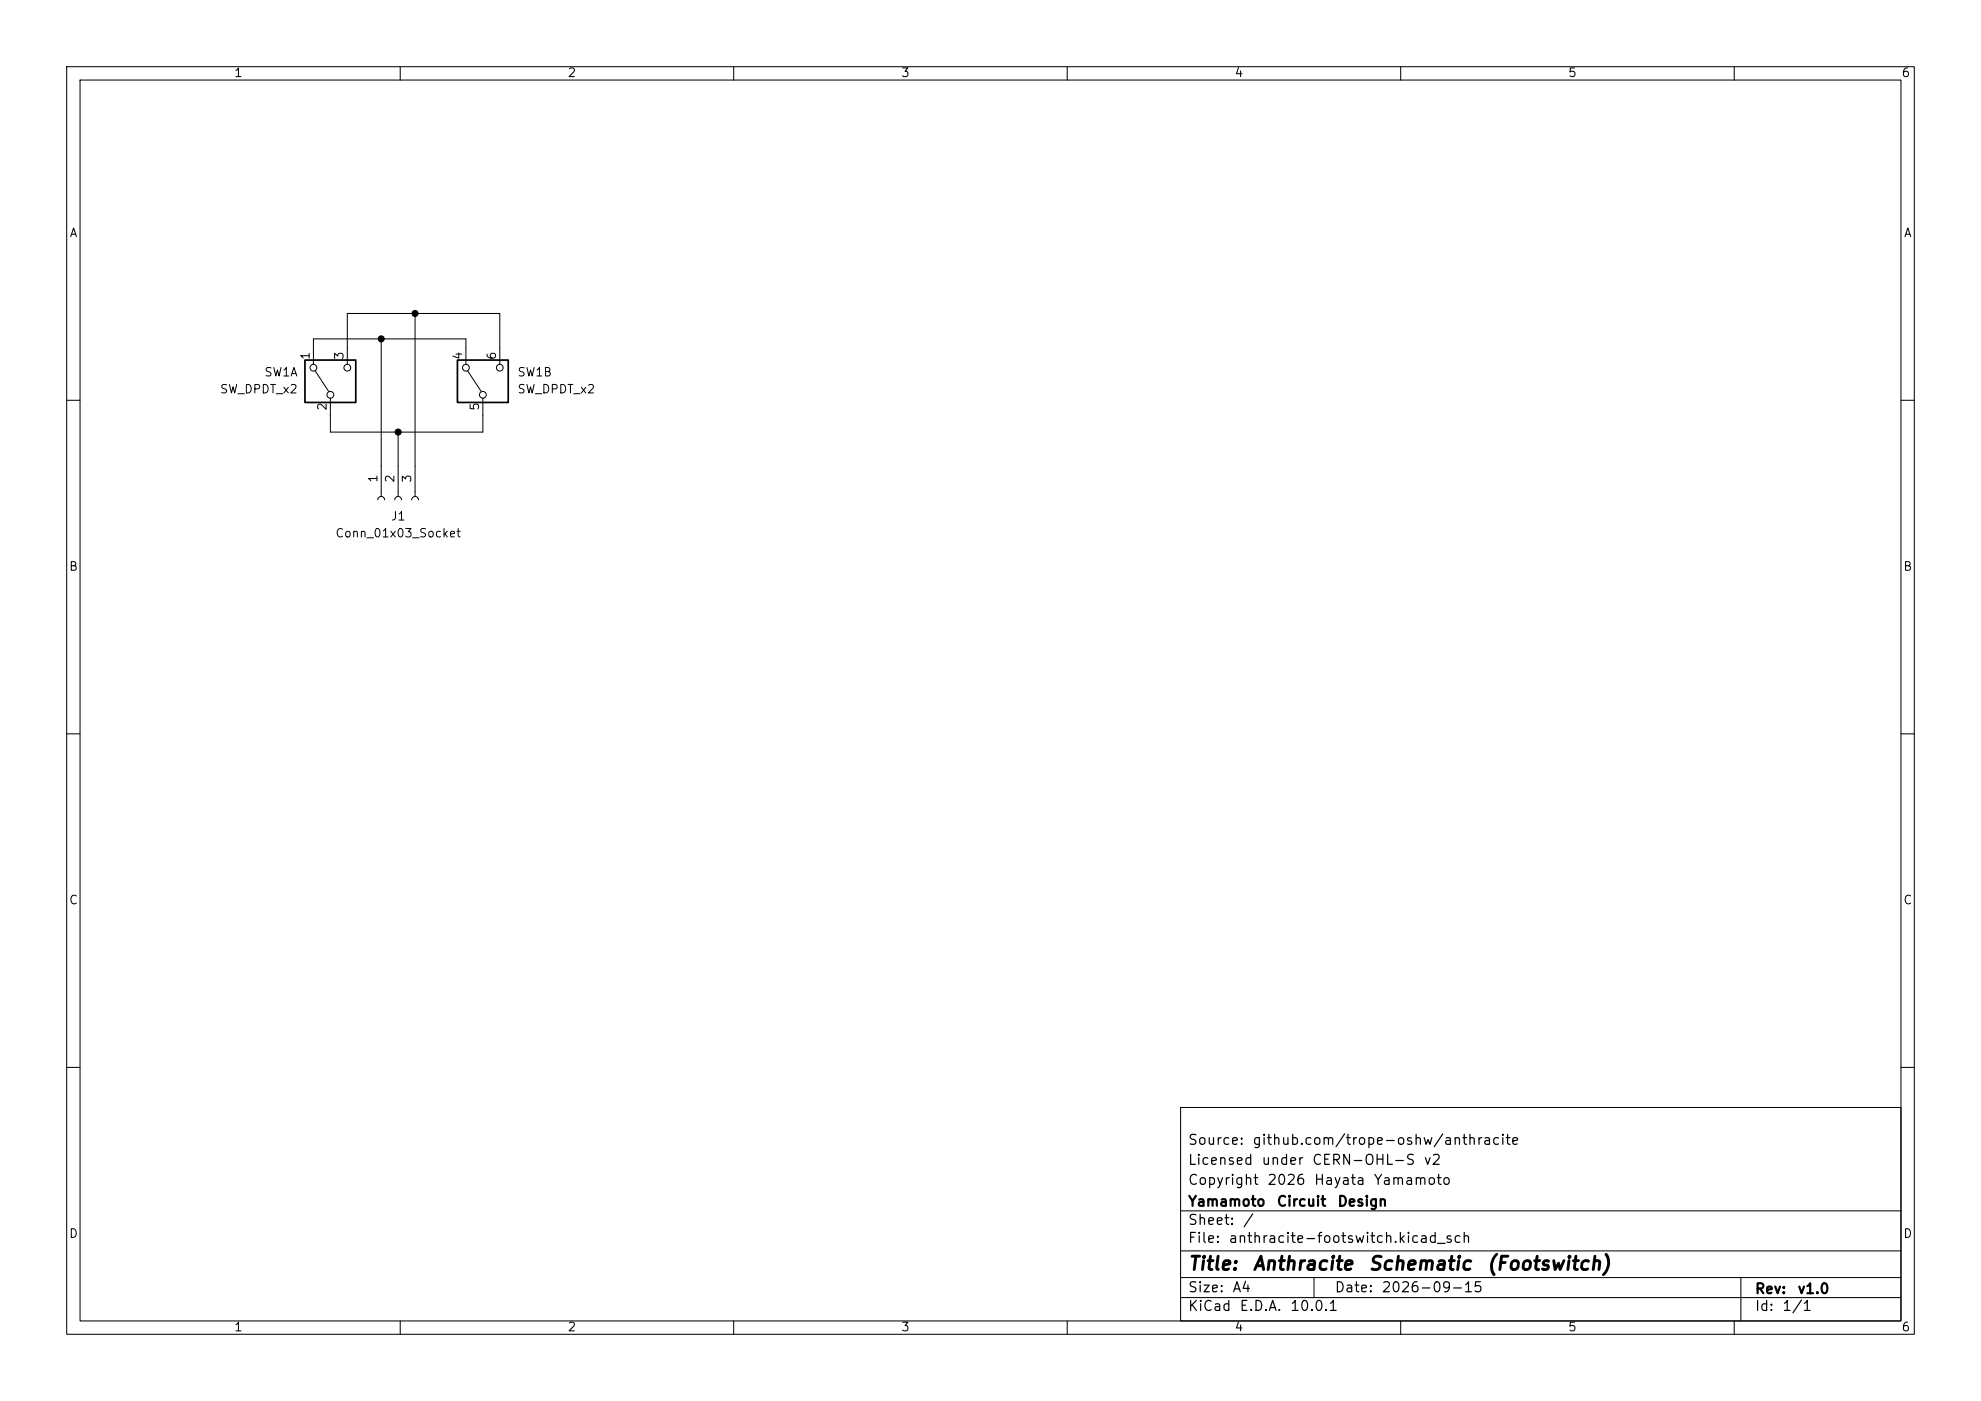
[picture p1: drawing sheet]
(kicad_sch
 (version 20260306)
 (generator "eeschema")
 (generator_version "10.0")
 (paper "A4")
 (title_block
  (title "Anthracite Schematic (Footswitch)")
  (date "2026-09-15")
  (rev "v1.0")
  (company "Yamamoto Circuit Design")
  (comment 1 "Copyright 2026 Hayata Yamamoto")
  (comment 2 "Licensed under CERN-OHL-S v2")
  (comment 3 "Source: github.com/trope-oshw/anthracite"))
 (lib_symbols
  (symbol "Connector:Conn_01x03_Socket"
   (pin_names
    (offset 1.016) (hide yes)) (exclude_from_sim no) (in_bom yes) (on_board yes)
   (in_pos_files yes)
   (duplicate_pin_numbers_are_jumpers no)
   (property "Reference" "J" (at 0 5.08 0) (show_name no) (do_not_autoplace no) (effects (font (size 1.27 1.27))))
   (property "Value" "Conn_01x03_Socket" (at 0 -5.08 0) (show_name no) (do_not_autoplace no) (effects (font (size 1.27 1.27))))
   (property "Footprint" "" (at 0 0 0) (show_name no) (do_not_autoplace no) (hide yes) (effects (font (size 1.27 1.27))))
   (property "Datasheet" "" (at 0 0 0) (show_name no) (do_not_autoplace no) (hide yes) (effects (font (size 1.27 1.27))))
   (property "Description" "Generic connector, single row, 01x03, script generated" (at 0 0 0) (show_name no) (do_not_autoplace no) (hide yes) (effects (font (size 1.27 1.27))))
   (property "ki_locked" "" (at 0 0 0) (show_name no) (do_not_autoplace no) (effects (font (size 1.27 1.27))))
   (symbol "Conn_01x03_Socket_1_1"
    (polyline (pts (xy -1.27 2.54) (xy -0.508 2.54)) (stroke (width 0.1524) (type default)) (fill (type none)))
    (polyline (pts (xy -1.27 0) (xy -0.508 0)) (stroke (width 0.1524) (type default)) (fill (type none)))
    (polyline (pts (xy -1.27 -2.54) (xy -0.508 -2.54)) (stroke (width 0.1524) (type default)) (fill (type none)))
    (arc (start 0 2.032) (mid -0.5058 2.54) (end 0 3.048) (stroke (width 0.1524) (type default)) (fill (type none)))
    (arc (start 0 -0.508) (mid -0.5058 0) (end 0 0.508) (stroke (width 0.1524) (type default)) (fill (type none)))
    (arc (start 0 -3.048) (mid -0.5058 -2.54) (end 0 -2.032) (stroke (width 0.1524) (type default)) (fill (type none)))
    (pin passive line (at -5.08 2.54 0) (length 3.81) (name "Pin_1" (effects (font (size 1.27 1.27)))) (number "1" (effects (font (size 1.27 1.27)))))
    (pin passive line (at -5.08 0 0) (length 3.81) (name "Pin_2" (effects (font (size 1.27 1.27)))) (number "2" (effects (font (size 1.27 1.27)))))
    (pin passive line (at -5.08 -2.54 0) (length 3.81) (name "Pin_3" (effects (font (size 1.27 1.27)))) (number "3" (effects (font (size 1.27 1.27))))))
   (embedded_fonts no))
  (symbol "Switch:SW_DPDT_x2"
   (pin_names
    (offset 0) (hide yes)) (exclude_from_sim no) (in_bom yes) (on_board yes)
   (in_pos_files yes)
   (duplicate_pin_numbers_are_jumpers no)
   (property "Reference" "SW" (at 0 5.08 0) (show_name no) (do_not_autoplace no) (effects (font (size 1.27 1.27))))
   (property "Value" "SW_DPDT_x2" (at 0 -5.08 0) (show_name no) (do_not_autoplace no) (effects (font (size 1.27 1.27))))
   (property "Footprint" "" (at 0 0 0) (show_name no) (do_not_autoplace no) (hide yes) (effects (font (size 1.27 1.27))))
   (property "Datasheet" "" (at 0 0 0) (show_name no) (do_not_autoplace no) (hide yes) (effects (font (size 1.27 1.27))))
   (property "Description" "Switch, dual pole double throw, separate symbols" (at 0 0 0) (show_name no) (do_not_autoplace no) (hide yes) (effects (font (size 1.27 1.27))))
   (symbol "SW_DPDT_x2_0_0"
    (circle (center -2.032 0) (radius 0.508) (stroke (width 0) (type default)) (fill (type none)))
    (circle (center 2.032 -2.54) (radius 0.508) (stroke (width 0) (type default)) (fill (type none))))
   (symbol "SW_DPDT_x2_0_1"
    (rectangle (start -3.175 3.81) (end 3.175 -3.81) (stroke (width 0.254) (type default)) (fill (type background)))
    (polyline (pts (xy -1.524 0.254) (xy 1.5748 2.286)) (stroke (width 0) (type default)) (fill (type none)))
    (circle (center 2.032 2.54) (radius 0.508) (stroke (width 0) (type default)) (fill (type none))))
   (symbol "SW_DPDT_x2_1_1"
    (pin passive line (at 5.08 2.54 180) (length 2.54) (name "A" (effects (font (size 1.27 1.27)))) (number "1" (effects (font (size 1.27 1.27)))))
    (pin passive line (at -5.08 0 0) (length 2.54) (name "B" (effects (font (size 1.27 1.27)))) (number "2" (effects (font (size 1.27 1.27)))))
    (pin passive line (at 5.08 -2.54 180) (length 2.54) (name "C" (effects (font (size 1.27 1.27)))) (number "3" (effects (font (size 1.27 1.27))))))
   (symbol "SW_DPDT_x2_2_1"
    (pin passive line (at 5.08 2.54 180) (length 2.54) (name "A" (effects (font (size 1.27 1.27)))) (number "4" (effects (font (size 1.27 1.27)))))
    (pin passive line (at -5.08 0 0) (length 2.54) (name "B" (effects (font (size 1.27 1.27)))) (number "5" (effects (font (size 1.27 1.27)))))
    (pin passive line (at 5.08 -2.54 180) (length 2.54) (name "C" (effects (font (size 1.27 1.27)))) (number "6" (effects (font (size 1.27 1.27))))))
   (embedded_fonts no)))
 (junction
  (at 57.15 50.8)
  (diameter 0)
  (color 0 0 0 0))
 (junction
  (at 59.69 64.77)
  (diameter 0)
  (color 0 0 0 0))
 (junction
  (at 62.23 46.99)
  (diameter 0)
  (color 0 0 0 0))
 (wire
  (pts (xy 46.99 50.8) (xy 57.15 50.8))
  (stroke (width 0) (type default)))
 (wire
  (pts (xy 72.39 62.23) (xy 72.39 64.77))
  (stroke (width 0) (type default)))
 (wire
  (pts (xy 62.23 46.99) (xy 74.93 46.99))
  (stroke (width 0) (type default)))
 (wire
  (pts (xy 49.53 64.77) (xy 49.53 62.23))
  (stroke (width 0) (type default)))
 (wire
  (pts (xy 49.53 64.77) (xy 59.69 64.77))
  (stroke (width 0) (type default)))
 (wire
  (pts (xy 52.07 46.99) (xy 62.23 46.99))
  (stroke (width 0) (type default)))
 (wire
  (pts (xy 46.99 50.8) (xy 46.99 52.07))
  (stroke (width 0) (type default)))
 (wire
  (pts (xy 59.69 64.77) (xy 72.39 64.77))
  (stroke (width 0) (type default)))
 (wire
  (pts (xy 57.15 50.8) (xy 57.15 69.85))
  (stroke (width 0) (type default)))
 (wire
  (pts (xy 62.23 69.85) (xy 62.23 46.99))
  (stroke (width 0) (type default)))
 (wire
  (pts (xy 57.15 50.8) (xy 69.85 50.8))
  (stroke (width 0) (type default)))
 (wire
  (pts (xy 52.07 52.07) (xy 52.07 46.99))
  (stroke (width 0) (type default)))
 (wire
  (pts (xy 74.93 46.99) (xy 74.93 52.07))
  (stroke (width 0) (type default)))
 (wire
  (pts (xy 69.85 52.07) (xy 69.85 50.8))
  (stroke (width 0) (type default)))
 (wire
  (pts (xy 59.69 69.85) (xy 59.69 64.77))
  (stroke (width 0) (type default)))
 (symbol
  (lib_id "Connector:Conn_01x03_Socket")
  (at 59.69 74.93 90)
  (mirror x)
  (unit 1)
  (body_style 1)
  (exclude_from_sim no)
  (in_bom no)
  (on_board yes)
  (in_pos_files yes)
  (dnp no)
  (fields_autoplaced yes)
  (property "Reference" "J1" (at 59.69 77.47 90) (show_name no) (do_not_autoplace no) (effects (font (size 1.27 1.27))))
  (property "Value" "Conn_01x03_Socket" (at 59.69 80.01 90) (show_name no) (do_not_autoplace no) (effects (font (size 1.27 1.27))))
  (property "Footprint" "Connector_JST:JST_PH_B3B-PH-K_1x03_P2.00mm_Vertical" (at 59.69 74.93 0) (hide yes) (show_name no) (do_not_autoplace no) (effects (font (size 1.27 1.27))))
  (property "Datasheet" "" (at 59.69 74.93 0) (hide yes) (show_name no) (do_not_autoplace no) (effects (font (size 1.27 1.27))))
  (property "Description" "Generic connector, single row, 01x03, script generated" (at 59.69 74.93 0) (hide yes) (show_name no) (do_not_autoplace no) (effects (font (size 1.27 1.27))))
  (property "Manufacturer" "JST" (at 59.69 74.93 0) (hide yes) (show_name no) (do_not_autoplace no) (effects (font (size 1.27 1.27))))
  (property "MPN" "B3B-PH-K-S(LF)(SN)" (at 59.69 74.93 0) (hide yes) (show_name no) (do_not_autoplace no) (effects (font (size 1.27 1.27))))
  (pin "3")
  (pin "1")
  (pin "2"))
 (symbol
  (lib_id "Switch:SW_DPDT_x2")
  (at 49.53 57.15 90)
  (unit 1)
  (body_style 1)
  (exclude_from_sim no)
  (in_bom no)
  (on_board yes)
  (in_pos_files yes)
  (dnp no)
  (property "Reference" "SW1" (at 44.704 55.88 90) (show_name no) (do_not_autoplace no) (effects (font (size 1.27 1.27)) (justify left)))
  (property "Value" "SW_DPDT_x2" (at 44.704 58.42 90) (show_name no) (do_not_autoplace no) (effects (font (size 1.27 1.27)) (justify left)))
  (property "Footprint" "anthracite:Alpha_Foot_Switch_DPDT" (at 49.53 57.15 0) (hide yes) (show_name no) (do_not_autoplace no) (effects (font (size 1.27 1.27))))
  (property "Datasheet" "" (at 49.53 57.15 0) (hide yes) (show_name no) (do_not_autoplace no) (effects (font (size 1.27 1.27))))
  (property "Description" "Momentary footswitch, any type (both poles are wired in parallel); the built unit used an Alpha momentary DPDT footswitch (e.g. Sakuraya Denkiten fs85_i-5)" (at 49.53 57.15 0) (hide yes) (show_name no) (do_not_autoplace no) (effects (font (size 1.27 1.27))))
  (property "Manufacturer" "Alpha" (at 49.53 57.15 0) (hide yes) (show_name no) (do_not_autoplace no) (effects (font (size 1.27 1.27))))
  (property "MPN" "" (at 49.53 57.15 0) (hide yes) (show_name no) (do_not_autoplace no) (effects (font (size 1.27 1.27))))
  (pin "6")
  (pin "3")
  (pin "5")
  (pin "2")
  (pin "4")
  (pin "1"))
 (symbol
  (lib_id "Switch:SW_DPDT_x2")
  (at 72.39 57.15 90)
  (unit 2)
  (body_style 1)
  (exclude_from_sim no)
  (in_bom no)
  (on_board yes)
  (in_pos_files yes)
  (dnp no)
  (fields_autoplaced yes)
  (property "Reference" "SW1" (at 77.47 55.8799 90) (show_name no) (do_not_autoplace no) (effects (font (size 1.27 1.27)) (justify right)))
  (property "Value" "SW_DPDT_x2" (at 77.47 58.4199 90) (show_name no) (do_not_autoplace no) (effects (font (size 1.27 1.27)) (justify right)))
  (property "Footprint" "anthracite:Alpha_Foot_Switch_DPDT" (at 72.39 57.15 0) (hide yes) (show_name no) (do_not_autoplace no) (effects (font (size 1.27 1.27))))
  (property "Datasheet" "" (at 72.39 57.15 0) (hide yes) (show_name no) (do_not_autoplace no) (effects (font (size 1.27 1.27))))
  (property "Description" "Momentary footswitch, any type (both poles are wired in parallel); the built unit used an Alpha momentary DPDT footswitch (e.g. Sakuraya Denkiten fs85_i-5)" (at 72.39 57.15 0) (hide yes) (show_name no) (do_not_autoplace no) (effects (font (size 1.27 1.27))))
  (property "Manufacturer" "Alpha" (at 72.39 57.15 0) (hide yes) (show_name no) (do_not_autoplace no) (effects (font (size 1.27 1.27))))
  (property "MPN" "" (at 72.39 57.15 0) (hide yes) (show_name no) (do_not_autoplace no) (effects (font (size 1.27 1.27))))
  (pin "6")
  (pin "3")
  (pin "5")
  (pin "2")
  (pin "4")
  (pin "1"))
 (sheet_instances
  (path ""
   (page "1")))
 (embedded_fonts no))
